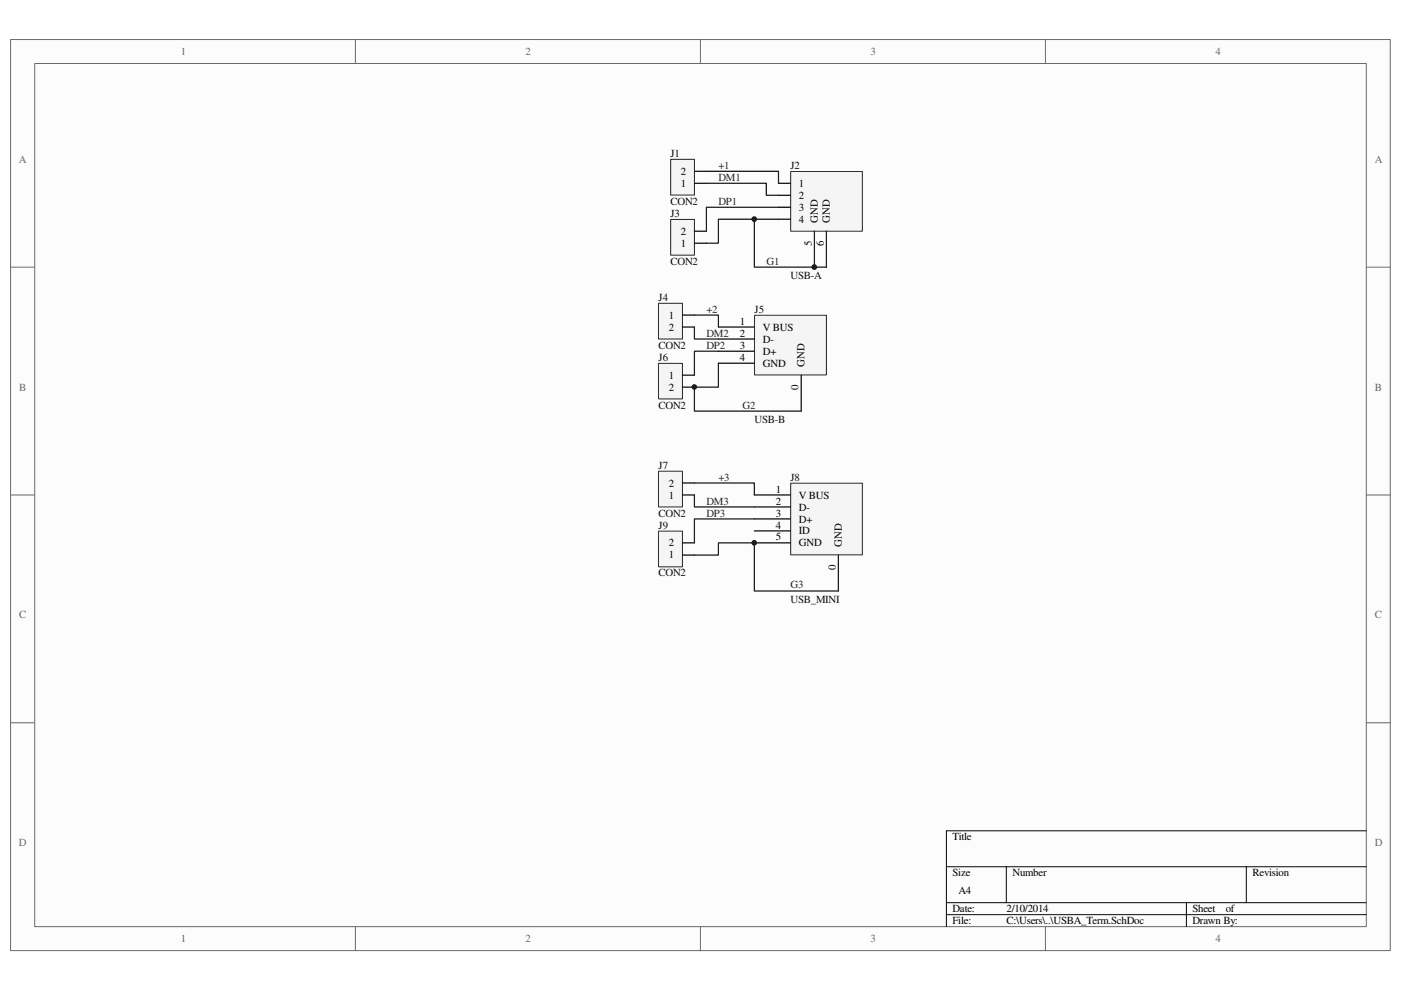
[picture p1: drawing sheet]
<svg xmlns="http://www.w3.org/2000/svg" width="297mm" height="210mm" viewBox="0 0 297 210" stroke-linecap="round" stroke-linejoin="round" font-family="sans-serif">
<path d="M2.3 8.4h292.5v193.1h-292.5z" fill="#fcfcfc"/>
<path d="M2.2 8.4h292.6v193.1h-292.6z" fill="none" stroke="#6a6a6a" stroke-width=".21"/>
<path d="M7.4 13.5h282.3v183h-282.3z" fill="#fcfcfc"/>
<g fill="none" stroke="#6a6a6a" stroke-width=".21">
<path d="M7.4 13.5h282.3v183h-282.3zM75.3 8.3v5.1M148.5 8.3v5.1M221.7 8.3v5.1M2.2 56.6h5.1M289.7 56.6h5.1M2.2 104.9h5.1M289.7 104.9h5.1M2.2 153.2h5.1M289.7 153.2h5.1M75.3 196.5v5.1M148.5 196.5v5.1"/>
<path d="M221.7 196.5v5.1"/>
</g>
<path d="M289.7 176.1h-89v20.4M200.7 183.8h89M200.7 191.4h89M200.7 193.9h89M213.4 183.8v7.6M251.5 191.4v5.1M264.2 183.8v7.6" fill="none" stroke="#000" stroke-width=".21"/>
<path d="M167.7 36.4h15.1v12.6h-15.1z" fill="#f5f5f5"/>
<path d="M167.6 36.4h15.2v12.6h-15.2z" fill="none" stroke="#262626" stroke-width=".21"/>
<path d="M165.1 38.9h2.5M165.1 41.4h2.5M165.1 43.9h2.5M165.1 46.5h2.5M172.7 49v7.6M175.2 49v7.6" fill="none" stroke="#000" stroke-width=".25"/>
<path d="M160 66.9h15.2v12.6h-15.2z" fill="#f5f5f5"/>
<path d="M160 66.8h15.2v12.7h-15.2z" fill="none" stroke="#262626" stroke-width=".21"/>
<path d="M152.3 69.3h7.6M152.3 71.9h7.6M152.3 74.5h7.6M152.3 77h7.6M169.9 79.5v7.7" fill="none" stroke="#000" stroke-width=".25"/>
<path d="M167.7 102.5h15.1v15.1h-15.1z" fill="#f5f5f5"/>
<path d="M167.6 102.4h15.2v15.2h-15.2z" fill="none" stroke="#262626" stroke-width=".21"/>
<path d="M159.9 104.9h7.7M159.9 107.5h7.7M159.9 110h7.7M159.9 112.6h7.7M159.9 115.1h7.7M177.8 117.7v7.6" fill="none" stroke="#000" stroke-width=".25"/>
<path d="M142.2 33.8h5v7.6h-5z" fill="#f5f5f5"/>
<path d="M142.2 33.8h5v7.6h-5z" fill="none" stroke="#262626" stroke-width=".21"/>
<path d="M147.2 38.9h2.6M147.2 36.3h2.6" fill="none" stroke="#000" stroke-width=".25"/>
<path d="M142.2 46.6h5v7.5h-5z" fill="#f5f5f5"/>
<path d="M142.2 46.5h5v7.6h-5z" fill="none" stroke="#262626" stroke-width=".21"/>
<path d="M147.2 51.6h2.6M147.2 49h2.6" fill="none" stroke="#000" stroke-width=".25"/>
<path d="M139.7 64.3h5v7.6h-5z" fill="#f5f5f5"/>
<path d="M139.6 64.3h5.1v7.6h-5.1z" fill="none" stroke="#262626" stroke-width=".21"/>
<path d="M144.7 66.8h2.5M144.7 69.3h2.5" fill="none" stroke="#000" stroke-width=".25"/>
<path d="M139.7 77.1h5v7.5h-5z" fill="#f5f5f5"/>
<path d="M139.6 77h5.1v7.6h-5.1z" fill="none" stroke="#262626" stroke-width=".21"/>
<path d="M144.7 79.5h2.5M144.7 82.1h2.5" fill="none" stroke="#000" stroke-width=".25"/>
<path d="M139.7 99.9h5v7.6h-5z" fill="#f5f5f5"/>
<path d="M139.6 99.9h5.1v7.6h-5.1z" fill="none" stroke="#262626" stroke-width=".21"/>
<path d="M144.7 104.9h2.5M144.7 102.4h2.5" fill="none" stroke="#000" stroke-width=".25"/>
<path d="M139.7 112.6h5v7.6h-5z" fill="#f5f5f5"/>
<path d="M139.6 112.6h5.1v7.6h-5.1z" fill="none" stroke="#262626" stroke-width=".21"/>
<path d="M144.7 117.7h2.5M144.7 115.1h2.5" fill="none" stroke="#000" stroke-width=".25"/>
<g fill="none" stroke="#0e0e0e" stroke-width=".25">
<path d="M149.8 36.3h15.3v2.6M149.8 38.9h12.7v2.5h2.6M159.9 46.5v10.1h15.3M165.1 43.9h-15.3v5.1M165.1 46.5h-12.8v5.1h-2.5M147.2 69.3v2.6h5.1M147.2 66.8h5.1v2.5M152.3 77v5.1h-5.1v5.1h22.7M152.3 74.5h-5.1v5M147.2 104.9v2.6h12.7M147.2 102.4h12.7v2.5M147.2 117.7h5.1v-2.6h7.6v10.2h17.9"/>
<path d="M159.9 110h-12.7v5.1"/>
</g>
<circle cx="147.2" cy="82" r=".48" fill="#0e0e0e"/>
<circle cx="147.2" cy="82" r=".48" fill="none" stroke="#0e0e0e" stroke-width=".21"/>
<circle cx="159.9" cy="115.1" r=".48" fill="#0e0e0e"/>
<circle cx="159.9" cy="115.1" r=".48" fill="none" stroke="#0e0e0e" stroke-width=".21"/>
<circle cx="159.9" cy="46.5" r=".49" fill="#0e0e0e"/>
<circle cx="159.9" cy="46.5" r=".49" fill="none" stroke="#0e0e0e" stroke-width=".21"/>
<circle cx="172.6" cy="56.6" r=".49" fill="#0e0e0e"/>
<circle cx="172.6" cy="56.6" r=".49" fill="none" stroke="#0e0e0e" stroke-width=".21"/>
<g font-size="2.3" fill="#696969">
<text x="38.3" y="11.6">1</text>
<text x="111.4" y="11.6">2</text>
<text x="184.6" y="11.6">3</text>
<text x="257.7" y="11.6">4</text>
<text x="4" y="34.5">A</text>
<text x="291.5" y="34.5">A</text>
<text x="4.1" y="82.8">B</text>
<text x="291.5" y="82.8">B</text>
<text x="4.1" y="131.1">C</text>
<text x="291.5" y="131.1">C</text>
<text x="4" y="179.4">D</text>
<text x="291.5" y="179.4">D</text>
<text x="38.3" y="199.8">1</text>
<text x="111.4" y="199.8">2</text>
<text x="184.6" y="199.8">3</text>
<text x="257.7" y="199.8">4</text>
</g>
<g font-size="2.3" fill="#0e0e0e">
<text x="142.2" y="33.2">J1</text>
<text x="167.6" y="35.8">J2</text>
<text x="142.2" y="43.4">CON2</text>
<text x="142.2" y="45.9">J3</text>
<text x="142.2" y="56.1">CON2</text>
<text x="167.6" y="59.2">USB-A</text>
<text x="139.6" y="63.8">J4</text>
<text x="160" y="66.3">J5</text>
<text x="139.6" y="73.9">CON2</text>
<text x="139.6" y="76.5">J6</text>
<text x="139.6" y="86.6">CON2</text>
<text x="160" y="89.7">USB-B</text>
<text x="139.6" y="99.4">J7</text>
<text x="167.6" y="101.9">J8</text>
<text x="139.6" y="109.5">CON2</text>
<text x="139.6" y="112.1">J9</text>
<text x="139.6" y="122.2">CON2</text>
<text x="167.6" y="127.8">USB_MINI</text>
</g>
<g font-size="2.3" fill="#262626">
<text x="152.4" y="35.8">+1</text>
<text x="152.4" y="38.3">DM1</text>
<text x="152.4" y="43.4">DP1</text>
<text x="162.5" y="56.1">G1</text>
<text x="149.8" y="66.3">+2</text>
<text x="149.8" y="71.4">DM2</text>
<text x="149.8" y="73.9">DP2</text>
<text x="157.4" y="86.6">G2</text>
<text x="152.4" y="101.9">+3</text>
<text x="149.8" y="107">DM3</text>
<text x="149.8" y="109.5">DP3</text>
<text x="167.6" y="124.8">G3</text>
</g>
<g font-size="2.3">
<text x="144.4" y="39.6">1</text>
<text x="144.4" y="37">2</text>
<text x="169.4" y="39.6">1</text>
<text x="169.4" y="42.1">2</text>
<text x="169.4" y="44.7">3</text>
<text x="169.4" y="47.2">4</text>
<text x="173.4" y="47.2" transform="rotate(-90 173.4 47.2)">GND</text>
<text x="175.9" y="47.2" transform="rotate(-90 175.9 47.2)">GND</text>
<text x="144.4" y="52.3">1</text>
<text x="144.4" y="49.7">2</text>
<text x="172.1" y="52.2" transform="rotate(-90 172.1 52.2)">5</text>
<text x="174.7" y="52.2" transform="rotate(-90 174.7 52.2)">6</text>
<text x="141.8" y="67.6">1</text>
<text x="141.8" y="70.1">2</text>
<text x="156.8" y="68.8">1</text>
<text x="156.8" y="71.4">2</text>
<text x="161.8" y="70.1">V BUS</text>
<text x="156.8" y="73.9">3</text>
<text x="156.8" y="76.5">4</text>
<text x="161.8" y="72.6">D-</text>
<text x="161.8" y="75.2">D+</text>
<text x="161.8" y="77.7">GND</text>
<text x="170.6" y="77.8" transform="rotate(-90 170.6 77.8)">GND</text>
<text x="141.8" y="80.3">1</text>
<text x="141.8" y="82.8">2</text>
<text x="169.3" y="82.7" transform="rotate(-90 169.3 82.7)">0</text>
<text x="141.8" y="105.7">1</text>
<text x="141.8" y="103.2">2</text>
<text x="164.5" y="104.4">1</text>
<text x="164.5" y="107">2</text>
<text x="169.4" y="105.7">V BUS</text>
<text x="164.5" y="109.5">3</text>
<text x="164.5" y="112.1">4</text>
<text x="169.4" y="108.2">D-</text>
<text x="169.4" y="110.8">D+</text>
<text x="169.4" y="113.3">ID</text>
<text x="141.8" y="118.4">1</text>
<text x="141.8" y="115.9">2</text>
<text x="164.5" y="114.6">5</text>
<text x="169.4" y="115.9">GND</text>
<text x="178.5" y="115.9" transform="rotate(-90 178.5 115.9)">GND</text>
<text x="177.2" y="120.9" transform="rotate(-90 177.2 120.9)">0</text>
<text x="201.9" y="178.1">Title</text>
<text x="201.9" y="185.8">Size</text>
<text x="214.7" y="185.8">Number</text>
<text x="265.6" y="185.8">Revision</text>
<text x="203.2" y="189.6">A4</text>
<text x="201.9" y="193.4">Date:</text>
<text x="201.9" y="196">File:</text>
<text x="213.4" y="193.4">2/10/2014</text>
<text x="213.4" y="196">C:\Users\..\USBA_Term.SchDoc</text>
<text x="252.8" y="193.4">Sheet</text>
<text x="252.8" y="196">Drawn By:</text>
<text x="259.9" y="193.4">of</text>
</g>
</svg>
